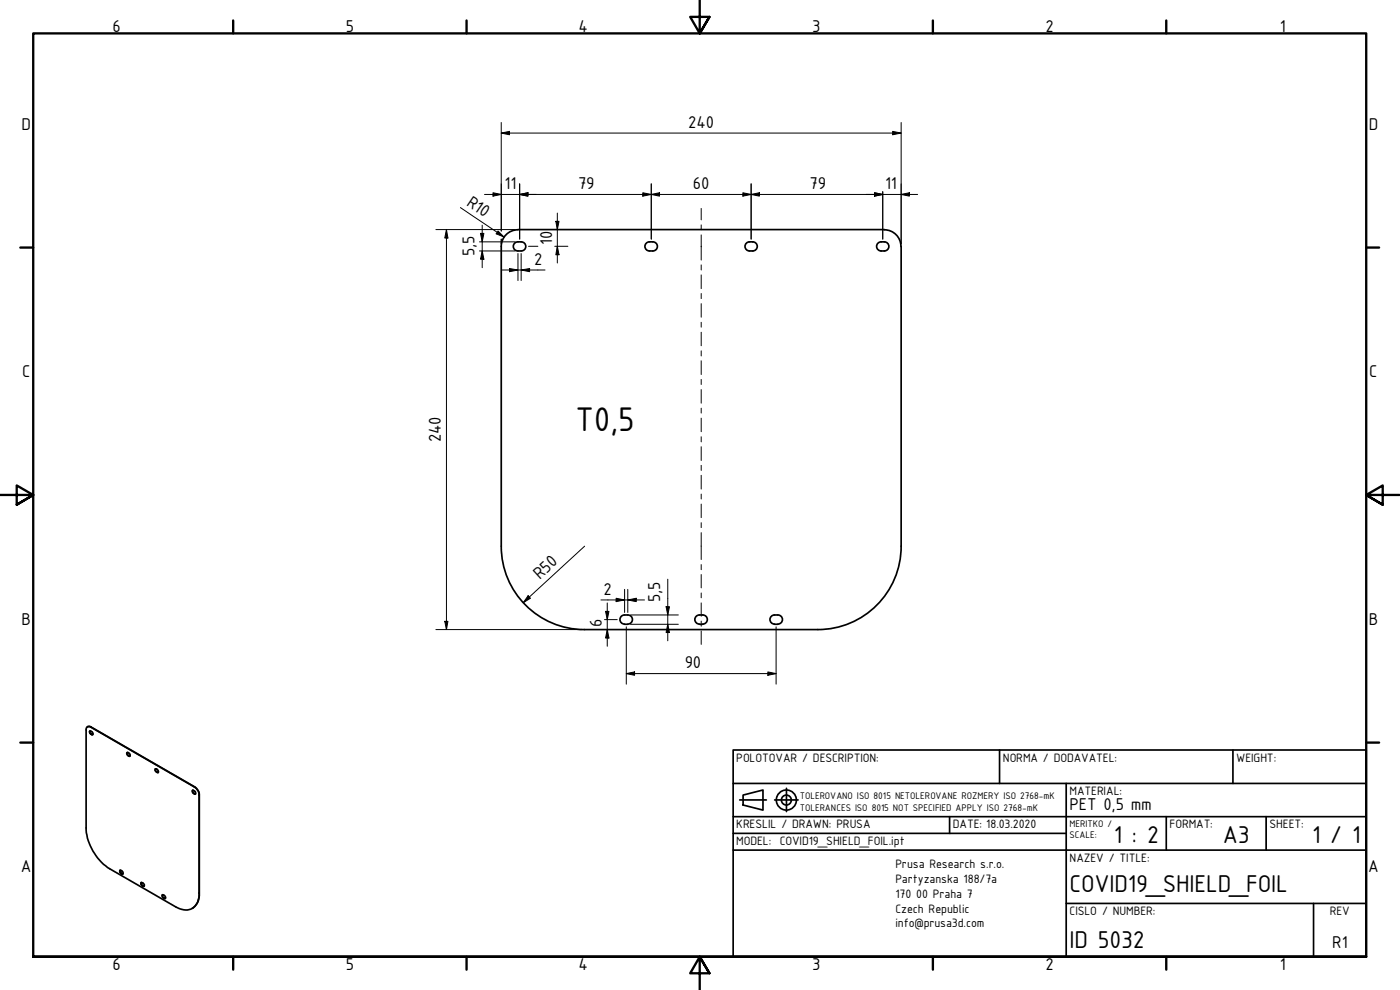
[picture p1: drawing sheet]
<svg xmlns="http://www.w3.org/2000/svg" width="420mm" height="297mm" viewBox="0 0 420 297" stroke-linecap="round" stroke-linejoin="round" font-family="sans-serif">
<g fill="none" stroke="#000" stroke-width=".51">
<path d="M155.4 72.6a1.37 1.37 0 0 0-1.3 1.3 1.37 1.37 0 0 0 1.3 1.4M155.4 68.9a5 5 0 0 0-5 5v90M155.4 72.6a1.83 1.83 0 0 1 2.3 .9 1.37 1.37 0 0 1-1.3 1.8h-1M155.4 68.9h110M193.8 73.1a2.22 2.22 0 0 1 3.4 .4 1.37 1.37 0 0 1-1.3 1.8 1.83 1.83 0 0 1-2.3-.9zM223.8 73.1a2.02 2.02 0 0 1 3.5 .8 1.37 1.37 0 0 1-1.4 1.4 1.83 1.83 0 0 1-2.2-.9zM264.4 72.6h1M264.4 75.3h1M264.4 72.6a1.37 1.37 0 0 0-1.3 1.3 1.37 1.37 0 0 0 1.3 1.4M265.4 72.6a1.37 1.37 0 0 1 1.4 1.3 1.37 1.37 0 0 1-1.4 1.4M265.4 68.9a5 5 0 0 1 5 5M270.4 73.9v90"/>
<path d="M150.4 163.9a25 25 0 0 0 25 25h70M270.4 163.9a25 25 0 0 1-24.9 25M187.5 187.3h.9M188.4 184.5a1.83 1.83 0 0 0-2.3 1 1.37 1.37 0 0 0 1.3 1.7M188.4 184.5a1.37 1.37 0 0 1 1.4 1.4 1.37 1.37 0 0 1-1.4 1.3M209.9 187.3h1M210.9 184.5a1.37 1.37 0 0 1 1.4 1.4 1.37 1.37 0 0 1-1.4 1.3M210.9 184.5a1.87 1.87 0 0 0-2.3 1 1.37 1.37 0 0 0 1.3 1.7M232.4 187.3h1M233.4 184.5a1.83 1.83 0 0 0-2.3 1 1.37 1.37 0 0 0 1.3 1.7M233.5 184.5a1.37 1.37 0 0 1 1.3 1.4 1.37 1.37 0 0 1-1.3 1.3M26.2 218l1 .2 31.2 17.9a2.81 2.81 0 0 1 1.4 2.5v29.4a4.3 4.3 0 0 1-4.1 5l-1.8-.3-1.2-.6-19.8-11.4a15.6 15.6 0 0 1-7.1-12.3v-29.7z"/>
<path d="M26.2 218h.1M26.3 218l.5-.1 .5 .2 31.1 18a3 3 0 0 1 1.4 2.5v29.4a4.7 4.7 0 0 1-2.1 4.5M27 219.3a.84 .84 0 0 0 .8 1.1M27 219.3a.8 .8 0 0 1 .7 1.2 .8 .8 0 0 1-.7-1.2zM38.2 225.8a.89 .89 0 0 0 .8 1.1M38.2 225.8a.74 .74 0 0 1 .7 .3 .74 .74 0 0 1 0 .8 .83 .83 0 0 1-.7-1.1zM46.5 230.7a.68 .68 0 0 1 .9 .3 .68 .68 0 0 1-.1 .8 .96 .96 0 0 1-.8-1.1zM46.7 230.7a.84 .84 0 0 0 .8 1.1M57.7 237.2a.68 .68 0 0 1 .8 .2 .68 .68 0 0 1 0 .8 .96 .96 0 0 1-.8-1zM57.8 237.1a.91 .91 0 0 0 .9 1.1M35.9 261.2a.68 .68 0 0 1 .9 .2 .68 .68 0 0 1-.1 .8 .96 .96 0 0 1-.8-1zM36.1 261.1a.91 .91 0 0 0 .8 1.1"/>
<path d="M42.3 264.8a.79 .79 0 0 1 .9 1.1 .99 .99 0 0 1-.9-1.1zM42.4 264.8a.91 .91 0 0 0 .8 1.1M48.7 268.5a.74 .74 0 0 1 .8 .3 .74 .74 0 0 1 0 .8 .89 .89 0 0 1-.8-1.1zM48.8 268.5a.84 .84 0 0 0 .8 1"/>
</g>
<g fill="none" stroke="#000" stroke-width=".38">
<path d="M27.3 218.1l-.1 .1M27.3 220.2l-.1 .1M27.5 220.4h.1M38.4 226.7h.1M38.8 226.8l-.1 .1M46.9 231.6h.1M47.2 231.7v.1M58.2 238h-.1M58.4 238.2h.1M58.4 236.1h.1M59.8 238.6h.1M36.4 262l-.1 .1"/>
<path d="M36.6 262.2h.1M42.7 265.7h.1M43 265.9h-.1M49.1 269.4h-.1M49.3 269.5h.1M59.8 268h.1"/>
</g>
<g fill="none" stroke="#000" stroke-width=".7">
<path d="M70 6.1v3.9M140 6.1v3.9M210 0v10l-2.9-4.9h5.8l-2.9 4.9 2.9-4.9M280 6.1v3.9M350 6.1v3.9M6.1 74.3h3.9M410 74.3h3.9M0 148.5h10l-5-2.8v5.7l5-2.9-5 2.9M420 148.5h-10l5-2.8v5.7l-5-2.9 5 2.9M6.1 222.8h3.9M410 222.8h3.9M10 287.1v-277.1h400v277.1h-400h400"/>
<path d="M70 287.1v3.8M140 287.1v3.8M212.9 292l-2.9-4.9 2.9 4.9h-5.8l2.9-4.9v9.9M280 287.1v3.8M350 287.1v3.8"/>
</g>
<!-- layer: Nadpis (ISO) -->
<g fill="none" stroke="#000" stroke-width=".51">
<path d="M220 235.1h190v52h-190v-62.1h190v10.1M223 238.6l6-1.6v6.1l-6-1.6zM236 236.5v7M300 225v10.1M320 235.1v52M370 225v10.1M220 255.1h190M220 250h100M220 245h190M222 240h8M232.5 240h7M285 245v5"/>
<path d="M350 245v10.1M380 245v10.1M320 271.1h90M394.2 271.1v16"/>
<circle cx="236" cy="240" r="3"/>
<circle cx="236" cy="240" r="1.49"/>
</g>
<g fill="none" stroke="#000" stroke-width=".3">
<path d="M150.4 39.9l2.5-.5v1zM150.4 39.9h120M150.4 36.8v32.5M267.9 39.4l2.5 .5-2.5 .5zM270.4 36.8v36.3M145.4 58.3h130M148 57.8l2.4 .5-2.4 .6zM156 58.3l2.4-.5v1.1zM156 55.2v16.5M192.9 57.8l2.6 .5-2.6 .6zM195.5 58.3l2.4-.5v1.1zM195.5 55.2v16.5"/>
<path d="M222.9 57.8l2.5 .5-2.5 .6zM225.4 58.3l2.5-.5v1.1zM225.4 55.2v16.5M262.4 57.8l2.5 .5-2.5 .6zM264.9 57.5v14.2M270.4 58.3l2.5-.5v1.1zM130.8 68.9h23.8M134 68.9l.4 2.5h-.9zM134 68.9v120M138.2 62.3l13.1 8.8M143.9 75.3h10.7M143.9 72.6h10.7"/>
<path d="M144.2 70h1l-.5 2.6zM144.7 75.3l.5 2.5h-1zM144.7 67.5v12.8M149.5 69.3l1.8 1.8-2.4-.9zM150.4 71.7v1.4M155.4 76.1v8.1M156.4 76.1v8.1M158.6 73.9h2.8M166.5 73.9h3.9M166.8 66.4h1l-.5 2.5zM167.3 73.9l.5 2.5h-1zM167.3 63.9v15"/>
<path d="M150.4 81h13.2M152.9 80.6l2.5 .4-2.5 .5zM156.4 81l2.5-.4v.9zM158.5 178.7l.7 .8-2.2 1.3zM175.5 163.9l-18.5 16.9M184.9 179.5l2.6 .5-2.6 .5zM187.5 176.8v7M188.4 176.8v7M200.4 173.8v18.5M130.8 188.9h43.8M133.5 186.4h.9l-.4 2.5zM180.3 180h13.1"/>
<path d="M181.4 185.9h3.8M181.7 183.4h1.1l-.6 2.5zM182.2 188.9l.6 2.5h-1.1zM182.2 180.9v13M188 188.1v17.2M188.4 180l2.5-.5v1zM189.2 184.5h14.4M189.2 187.3h14.4M199.9 182h1l-.5 2.5zM200.4 187.3l.5 2.5h-1zM232.9 188.1v17.2M188 202.1l2.4-.5v1z"/>
<path d="M188 202.1h44.9M230.4 201.6l2.5 .5-2.5 .5z"/>
</g>
<g fill="#000">
<path d="M150.4 39.9l2.5-.5v1z" fill-rule="evenodd"/>
<path d="M148 57.8l2.4 .5-2.4 .6z" fill-rule="evenodd"/>
<path d="M156 58.3l2.4-.5v1.1z" fill-rule="evenodd"/>
<path d="M156 58.3l2.4-.5v1.1z" fill-rule="evenodd"/>
<path d="M192.9 57.8l2.6 .5-2.6 .6z" fill-rule="evenodd"/>
<path d="M195.5 58.3l2.4-.5v1.1z" fill-rule="evenodd"/>
<path d="M222.9 57.8l2.5 .5-2.5 .6z" fill-rule="evenodd"/>
<path d="M225.4 58.3l2.5-.5v1.1z" fill-rule="evenodd"/>
<path d="M262.4 57.8l2.5 .5-2.5 .6z" fill-rule="evenodd"/>
<path d="M262.4 57.8l2.5 .5-2.5 .6z" fill-rule="evenodd"/>
<path d="M267.9 39.4l2.5 .5-2.5 .5z" fill-rule="evenodd"/>
<path d="M270.4 58.3l2.5-.5v1.1z" fill-rule="evenodd"/>
<path d="M134 68.9l.4 2.5h-.9z" fill-rule="evenodd"/>
<path d="M144.2 70h1l-.5 2.6z" fill-rule="evenodd"/>
<path d="M144.7 75.3l.5 2.5h-1z" fill-rule="evenodd"/>
<path d="M149.5 69.3l1.8 1.8-2.4-.9z" fill-rule="evenodd"/>
<path d="M166.8 66.4h1l-.5 2.5z" fill-rule="evenodd"/>
<path d="M167.3 73.9l.5 2.5h-1z" fill-rule="evenodd"/>
<path d="M152.9 80.6l2.5 .4-2.5 .5z" fill-rule="evenodd"/>
<path d="M156.4 81l2.5-.4v.9z" fill-rule="evenodd"/>
<path d="M158.5 178.7l.7 .8-2.2 1.3z" fill-rule="evenodd"/>
<path d="M188.4 180l2.5-.5v1z" fill-rule="evenodd"/>
<path d="M133.5 186.4h.9l-.4 2.5z" fill-rule="evenodd"/>
<path d="M181.7 183.4h1.1l-.6 2.5z" fill-rule="evenodd"/>
<path d="M182.2 188.9l.6 2.5h-1.1z" fill-rule="evenodd"/>
<path d="M184.9 179.5l2.6 .5-2.6 .5z" fill-rule="evenodd"/>
<path d="M199.9 182h1l-.5 2.5z" fill-rule="evenodd"/>
<path d="M200.4 187.3l.5 2.5h-1z" fill-rule="evenodd"/>
<path d="M188 202.1l2.4-.5v1z" fill-rule="evenodd"/>
<path d="M230.4 201.6l2.5 .5-2.5 .5z" fill-rule="evenodd"/>
</g>
<!-- layer: Osa (ISO) -->
<g fill="none" stroke="#000" stroke-width=".3">
<path d="M210.4 62.5v3.5M210.4 67.5v1.4M210.4 70.5v7.5M210.4 79.5v1.5M210.4 82.5v4.1M210.4 88.1v1.5M210.4 91.1v4.1M210.4 96.7v1.5M210.4 99.7v4M210.4 105.3v1.5M210.4 108.3v4.1M210.4 113.8v1.6"/>
<path d="M210.4 116.9v4.1M210.4 122.5v1.4M210.4 125.5v4M210.4 131v1.6M210.4 134v4.2M210.4 139.6v1.5M210.4 142.6v4.1M210.4 148.3v1.4M210.4 151.2v4.1M210.4 156.8v1.5M210.4 159.8v8.1M210.4 169.4v1.5"/>
<path d="M210.4 172.4v4M210.4 177.9v1.5M210.4 180.9v4M210.4 186.4v1.5M210.4 189.3v4"/>
</g>
<text font-size="11" x="172.6" y="129.3">T0,5</text>
<g font-size="7.9">
<text x="334.3" y="253">1 : 2</text>
<text x="367" y="253">A3</text>
<text x="393.8" y="253">1 / 1</text>
<text x="321" y="267.8">COVID19_SHIELD_FOIL</text>
<text x="321" y="284.5">ID 5032</text>
</g>
<g font-size="5.5">
<text x="33.8" y="9.6">6</text>
<text x="103.8" y="9.6">5</text>
<text x="173.6" y="9.6">4</text>
<text x="243.8" y="9.6">3</text>
<text x="313.8" y="9.6">2</text>
<text x="384.1" y="9.6">1</text>
<text x="6.5" y="38.9">D</text>
<text x="206.6" y="38.3">240</text>
<text x="410.8" y="38.9">D</text>
<text x="151.4" y="56.8">11</text>
<text x="173.5" y="56.8">79</text>
<text x="208" y="56.8">60</text>
<text x="243" y="56.8">79</text>
<text x="265.7" y="56.8">11</text>
<text x="139.8" y="61.4" transform="rotate(34 139.8 61.4)">R10</text>
<text x="142.4" y="76.9" transform="rotate(-90 142.4 76.9)">5,5</text>
<text x="165.7" y="73.5" transform="rotate(-90 165.7 73.5)">10</text>
<text x="160.3" y="79.4">2</text>
<text x="6.6" y="113.1">C</text>
<text x="410.9" y="113.1">C</text>
<text x="132.3" y="132.8" transform="rotate(-90 132.3 132.8)">240</text>
<text x="162" y="174.1" transform="rotate(-43 162 174.1)">R50</text>
<text x="181.2" y="178.4">2</text>
<text x="198.1" y="180.7" transform="rotate(-90 198.1 180.7)">5,5</text>
<text x="6.5" y="187.4">B</text>
<text x="180.6" y="188.1" transform="rotate(-90 180.6 188.1)">6</text>
<text x="410.8" y="187.4">B</text>
<text x="205.5" y="200.5">90</text>
<text x="321" y="243.1">PET 0,5 mm</text>
<text x="6.3" y="261.7">A</text>
<text x="410.6" y="261.7">A</text>
<text x="399.8" y="284.5">R1</text>
<text x="33.8" y="290.9">6</text>
<text x="103.8" y="290.9">5</text>
<text x="173.6" y="290.9">4</text>
<text x="243.8" y="290.9">3</text>
<text x="313.8" y="290.9">2</text>
<text x="384.1" y="290.9">1</text>
</g>
<g font-size="3.9">
<text x="221" y="228.5">POLOTOVAR / DESCRIPTION:</text>
<text x="301" y="228.5">NORMA / DODAVATEL:</text>
<text x="371" y="228.5">WEIGHT:</text>
<text x="321" y="238.6">MATERIAL:</text>
<text x="221" y="248.5">KRESLIL / DRAWN: PRUSA</text>
<text x="286" y="248.5">DATE: 18.03.2020</text>
<text x="351" y="248.5">FORMAT:</text>
<text x="381" y="248.5">SHEET:</text>
<text x="221" y="253.5">MODEL: COVID19_SHIELD_FOIL.ipt</text>
<text x="268.7" y="260.5">Prusa Research s.r.o.</text>
<text x="321" y="258.6">NAZEV / TITLE:</text>
<text x="268.7" y="264.9">Partyzanska 188/7a</text>
<text x="268.7" y="269.4">170</text>
<text x="275" y="269.4">00 Praha 7</text>
<text x="268.7" y="273.8">Czech Republic</text>
<text x="321" y="274.6">CISLO / NUMBER:</text>
<text x="399.1" y="274.6">REV</text>
<text x="268.7" y="278.2">info@prusa3d.com</text>
</g>
<g font-size="3.1">
<text x="240" y="239.6">TOLEROVANO ISO 8015 NETOLEROVANE ROZMERY ISO 2768-mK</text>
<text x="240" y="243.2">TOLERANCES ISO 8015 NOT SPECIFIED APPLY ISO 2768-mK</text>
<text x="321" y="248">MERITKO /</text>
<text x="321" y="251.6">SCALE:</text>
</g>
</svg>
